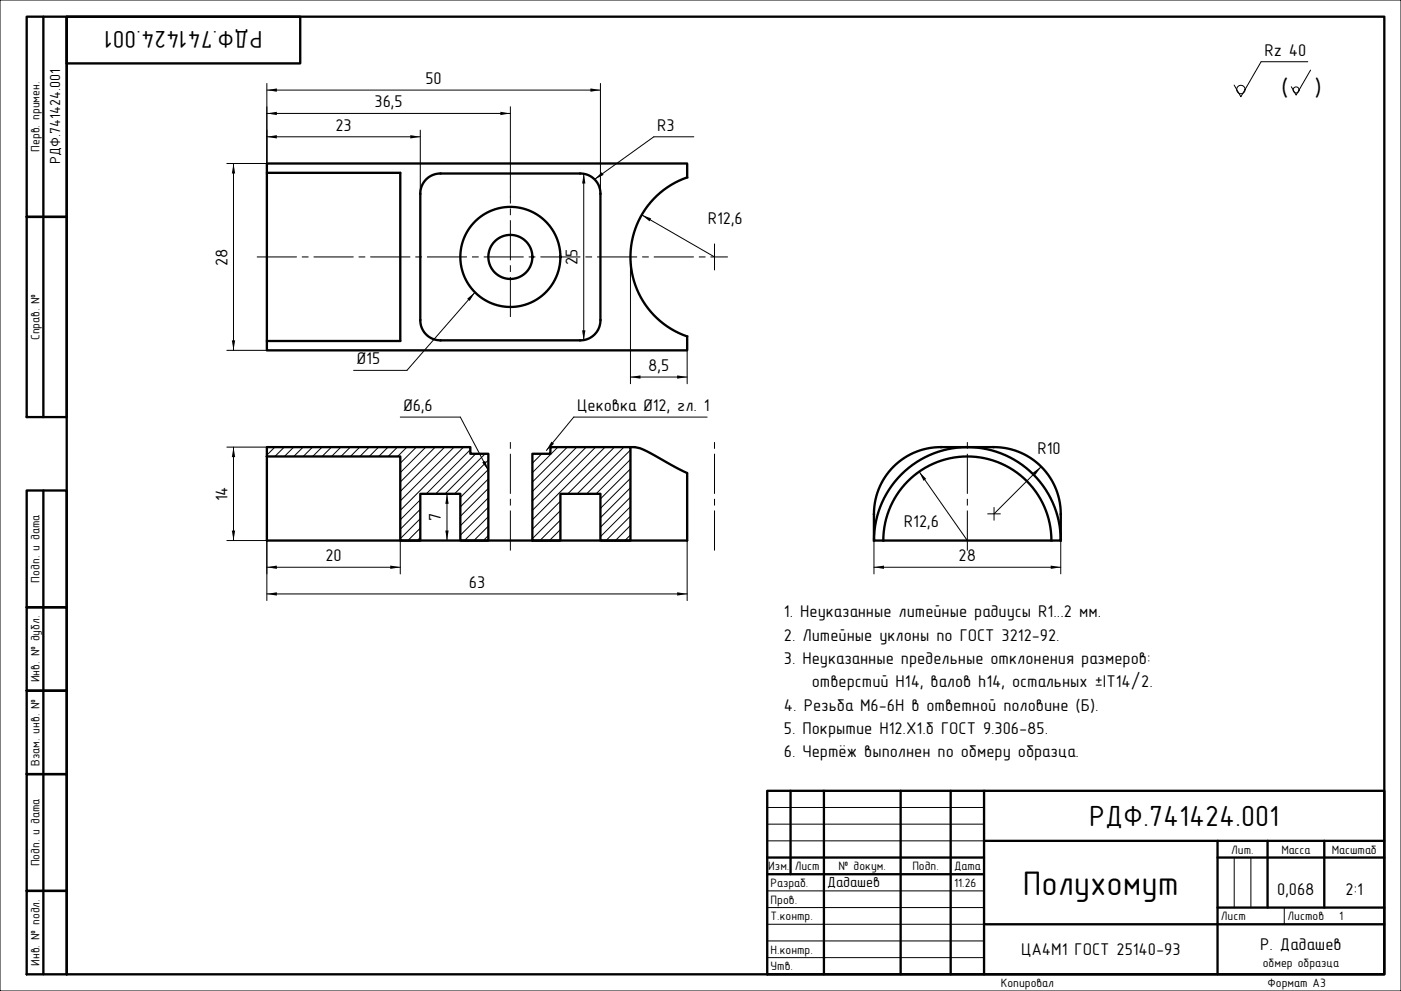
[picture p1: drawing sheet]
<svg xmlns="http://www.w3.org/2000/svg" width="420mm" height="297mm" viewBox="0 0 420 297" stroke-linecap="round" stroke-linejoin="round" font-family="sans-serif">
<g fill="#000">
<path d="M80 34l3-.5v1zM80 27l3-.5v1zM150 33.5l3 .5-3 .5zM177 26.5l3 .5-3 .5zM70 49l.5 3h-1zM80 41l3-.5v1zM123 40.5l3 .5-3 .5zM175 52l.5 3h-1zM180.4 51.6l.6 .8-2.8 1.4zM192.4 64.4l2.8 1.1-.5 .8zM140 89.5l2.4-1.9-1.6 2.6zM69.5 102h1l-.5 3z"/>
<path d="M174.5 99h1l-.5 3zM189 113l3-.5v1zM203 112.5l3 .5-3 .5zM70 134l.5 3h-1zM165.3 132.4l.8 .6-2.3 2zM309.7 141.6l2.4-1.7-1.7 2.4zM134 148l.5 3h-1zM144.6 138.6l.8-.5 1 2.9zM275.5 141.4l2.2 2.1-.8 .6zM69.5 159h1l-.5 3zM80 178l3-.5v1zM80 170l3-.5v1z"/>
<path d="M117 169.5l3 .5-3 .5zM133.5 159h1l-.5 3zM203 177.5l3 .5-3 .5zM262 170l3-.5v1zM315 169.5l3 .5-3 .5z"/>
</g>
<g fill="none" stroke="#000" stroke-width=".3">
<path d="M0 0h420v297h-420zM392.1 18.5h-14l-6.1 10.5-2-3.5M80 25v24h-12M80 34h73M80 27h100M126 39v19M153 32v27M180 25v33M392.9 21l-4.3 7.5-1.5-2.5M70 49v56M80 41h46M175 52v50"/>
<path d="M208 41h-12l-17.8 12.8M189 77v38M192.4 64.4l21.8 12.6M142.4 87.6l-20.4 23.4h-16M68 105h12M189 113h17M206 105v10M68 134h12M70 134v28M82.4 134l-2.4 2.4M85.2 134l-2.8 2.8M88 134l-2.8 2.8"/>
<path d="M90.9 134l-2.8 2.8M93.7 134l-2.8 2.8M96.5 134l-2.8 2.8M99.4 134l-2.8 2.8M102.2 134l-2.8 2.8M105 134l-2.8 2.8M107.8 134l-2.8 2.8M110.7 134l-2.8 2.8M113.5 134l-2.8 2.8M116.3 134l-2.8 2.8M119.2 134l-2.8 2.8M120 125h18l8.4 16"/>
<path d="M122 134l-2.8 2.8M124.8 134l-4.8 4.8M127.6 134l-7.6 7.6M130.5 134l-10.5 10.5M133.3 134l-13.3 13.3M136.1 134l-16.1 16.1M139 134l-19 19M141 134.8l-13.2 13.2M142.6 136l-12 12M145.4 136l-12 12M146.4 137.9l-10.1 10.1M162.4 136l-2.8 2.8"/>
<path d="M167.2 134l-7.6 7.6M170.1 134l-10.5 10.5M172.9 134l-13.3 13.3M175.7 134l-16.1 16.1M178.6 134l-19 19M181.4 134l-21.8 21.8M184.2 134l-14 14M187 134l-14 14M189 137.7l-10.3 10.3M189 134.9l-13.1 13.1M212 125h-40l-8.2 10M312.1 139.9l-14.1 14.1"/>
<path d="M126 158.3l-3.7 3.7M126 155.4l-6 6M126 152.6l-6 6M126 149.8l-6 6M134 148v14M146.4 157.7l-4.3 4.3M146.4 154.8l-7.2 7.2M146.4 152l-8.4 8.4M146.4 149.2l-8.4 8.4M146.4 146.4l-8.4 8.4M146.4 143.5l-8.4 8.4M146.4 140.7l-8.4 8.4"/>
<path d="M168 158.7l-3.3 3.3M168 155.9l-6.1 6.1M168 153l-8.4 8.4M168 150.2l-8.4 8.4M189 157.5l-4.5 4.5M189 154.7l-7.3 7.3M189 151.8l-9 9M189 149l-9 9M189 146.2l-9 9M189 143.4l-9 9M189 140.5l-9 9M275.5 141.4l14.5 20.6"/>
<path d="M68 162h12v18M80 178h126M80 170h40M120 162v10M126 161.1l-.9 .9M146.4 160.5l-1.5 1.5M168 161.5l-.5 .5M189 160.3l-1.7 1.7M206 162v18M262 170h56M262 162v10M318 162v10"/>
<path d="M230 252h65M230 247h65M230 242h65M370 257v15M375 257v15M230 277h65M230 272h65M230 267h65M385 272v5M230 287h65M230 282h65"/>
<circle cx="372" cy="26.8" r="1.26"/>
<circle cx="388.6" cy="27" r=".9"/>
</g>
<g fill="none" stroke="#000" stroke-width=".7">
<path d="M8 5h12v60h-12zM13 5v120M20 5h395v287h-395zM20 5h70v14h-70zM80 49h126v4.2a25.2 25.2 0 0 0-17 23.8 25.2 25.2 0 0 0 17 23.8v4.2h-126zM80 51.8h40v50.4h-40M127.8 53.8l1.8-1.3 2.1-.5h42.3a6 6 0 0 1 6 6v38a6 6 0 0 1-6 6h-42a6 6 0 0 1-6-6v-38.3l.5-2.1zM8 65h12v60h-12zM80 134h61v2h5.4v26h-8.4v-14h-12v14h-6v-25.2h-40zM159.6 136h5.4v-2h24v28h-9v-14h-12v14h-8.4zM189 134a14.8 14.8 0 0 1 7.4 2.6l9.6 5.2v20.2h-126v-25.2M267.9 139.9a20 20 0 0 1 14.1-5.9h16a20 20 0 0 1 20 20v8h-56v-8a20 20 0 0 1 5.9-14.1z"/>
<path d="M8 147h12v35h-12zM13 147v145M262 162a28 28 0 0 1 28-28 28 28 0 0 1 28 28M264.8 162a25.2 25.2 0 0 1 25.2-25.2 25.2 25.2 0 0 1 25.2 25.2M8 182h12v25h-12zM8 207h12v25h-12zM8 232h12v35h-12zM230 237h185v55h-185zM237 237v25M247 237v55M270 237v55M285 237v55"/>
<path d="M295 237v55M230 257h65M295 252h120M365 257h50M365 252v40M380 252v20M397 252v20M8 267h12v25h-12zM230 262h65M295 277h120M365 272h50"/>
<circle cx="153" cy="77" r="15"/>
<circle cx="153" cy="77" r="6.6"/>
</g>
<path d="M77 77h141.2M153 95v-36M214.2 81v-8M296 154h4M298 156v-4M153 165v-34M214.2 165v-34M290 165v-34" fill="none" stroke="#000" stroke-width=".3" stroke-dasharray="12 1.5 2 1.5" stroke-linecap="butt"/>
<text font-size="10.2" x="306.6" y="268.2">Полухомут</text>
<text font-size="8.7" x="326.6" y="247.6">РДФ.741424.001</text>
<g font-size="7.3">
<text x="78.7" y="9.4" transform="rotate(-180 78.7 9.4)">РДФ.741424.001</text>
<text x="384.1" y="28.6">(</text>
<text x="394.1" y="28.6">)</text>
</g>
<g font-size="5.1">
<text x="379.1" y="16.7">Rz 40</text>
<text x="127.6" y="25.2">50</text>
<text x="112.3" y="32.2">36,5</text>
<text x="100.6" y="39.2">23</text>
<text x="197" y="39.2">R3</text>
<text x="212.2" y="67">R12,6</text>
<text x="68.2" y="79.6" transform="rotate(-90 68.2 79.6)">28</text>
<text x="173.2" y="79.4" transform="rotate(-90 173.2 79.4)">25</text>
<text x="107" y="109.2">Ø15</text>
<text x="194.4" y="111.2">8,5</text>
<text x="121" y="123.2">Ø6,6</text>
<text x="173" y="123.2">Цековка Ø12, гл. 1</text>
<text x="311" y="136">R10</text>
<text x="68.2" y="150.3" transform="rotate(-90 68.2 150.3)">14</text>
<text x="132.2" y="156.2" transform="rotate(-90 132.2 156.2)">7</text>
<text x="271" y="158">R12,6</text>
<text x="97.6" y="168.2">20</text>
<text x="287.4" y="168.2">28</text>
<text x="140.6" y="176.2">63</text>
<text x="235" y="185">1. Неуказанные литейные радиусы R1...2 мм.</text>
<text x="235" y="192">2. Литейные уклоны по ГОСТ 3212-92.</text>
<text x="235" y="199">3. Неуказанные предельные отклонения размеров:</text>
<text x="243.4" y="206">отверстий H14, валов h14, остальных ±IT14/2.</text>
<text x="235" y="213">4. Резьба M6-6H в ответной половине (Б).</text>
<text x="235" y="220">5. Покрытие Н12.Х1.б ГОСТ 9.306-85.</text>
<text x="235" y="227">6. Чертёж выполнен по обмеру образца.</text>
<text x="382.9" y="268.3">0,068</text>
<text x="403.4" y="268.3">2:1</text>
<text x="306.1" y="286.3">ЦА4М1 ГОСТ 25140-93</text>
<text x="377.8" y="284.8">Р. Дадашев</text>
</g>
<g font-size="4.4">
<text x="18.1" y="49.2" transform="rotate(-90 18.1 49.2)">РДФ.741424.001</text>
<text x="248" y="265.8">Дадашев</text>
</g>
<g font-size="3.6">
<text x="11.8" y="45.5" transform="rotate(-90 11.8 45.5)">Перв. примен.</text>
<text x="11.8" y="102" transform="rotate(-90 11.8 102)">Справ. №</text>
<text x="11.8" y="174.6" transform="rotate(-90 11.8 174.6)">Подп. и дата</text>
<text x="11.8" y="204.5" transform="rotate(-90 11.8 204.5)">Инв. № дубл.</text>
<text x="11.8" y="229.5" transform="rotate(-90 11.8 229.5)">Взам. инв. №</text>
<text x="369.1" y="255.8">Лит.</text>
<text x="384.1" y="255.8">Масса</text>
<text x="399.3" y="255.8">Масштаб</text>
<text x="11.8" y="259.6" transform="rotate(-90 11.8 259.6)">Подп. и дата</text>
<text x="230.3" y="260.8">Изм.</text>
<text x="238.3" y="260.8">Лист</text>
<text x="251.4" y="260.8">№ докум.</text>
<text x="273.5" y="260.8">Подп.</text>
<text x="286" y="260.8">Дата</text>
<text x="231" y="265.8">Разраб.</text>
<text x="286" y="265.8">11.26</text>
<text x="231" y="270.8">Пров.</text>
<text x="231" y="275.8">Т.контр.</text>
<text x="366" y="275.8">Лист</text>
<text x="386" y="275.8">Листов</text>
<text x="401.5" y="275.8">1</text>
<text x="231" y="285.8">Н.контр.</text>
<text x="11.8" y="289.5" transform="rotate(-90 11.8 289.5)">Инв. № подл.</text>
<text x="231" y="290.8">Утв.</text>
<text x="378.6" y="289.8">обмер образца</text>
<text x="300" y="295.8">Копировал</text>
<text x="380" y="295.8">Формат А3</text>
</g>
</svg>
